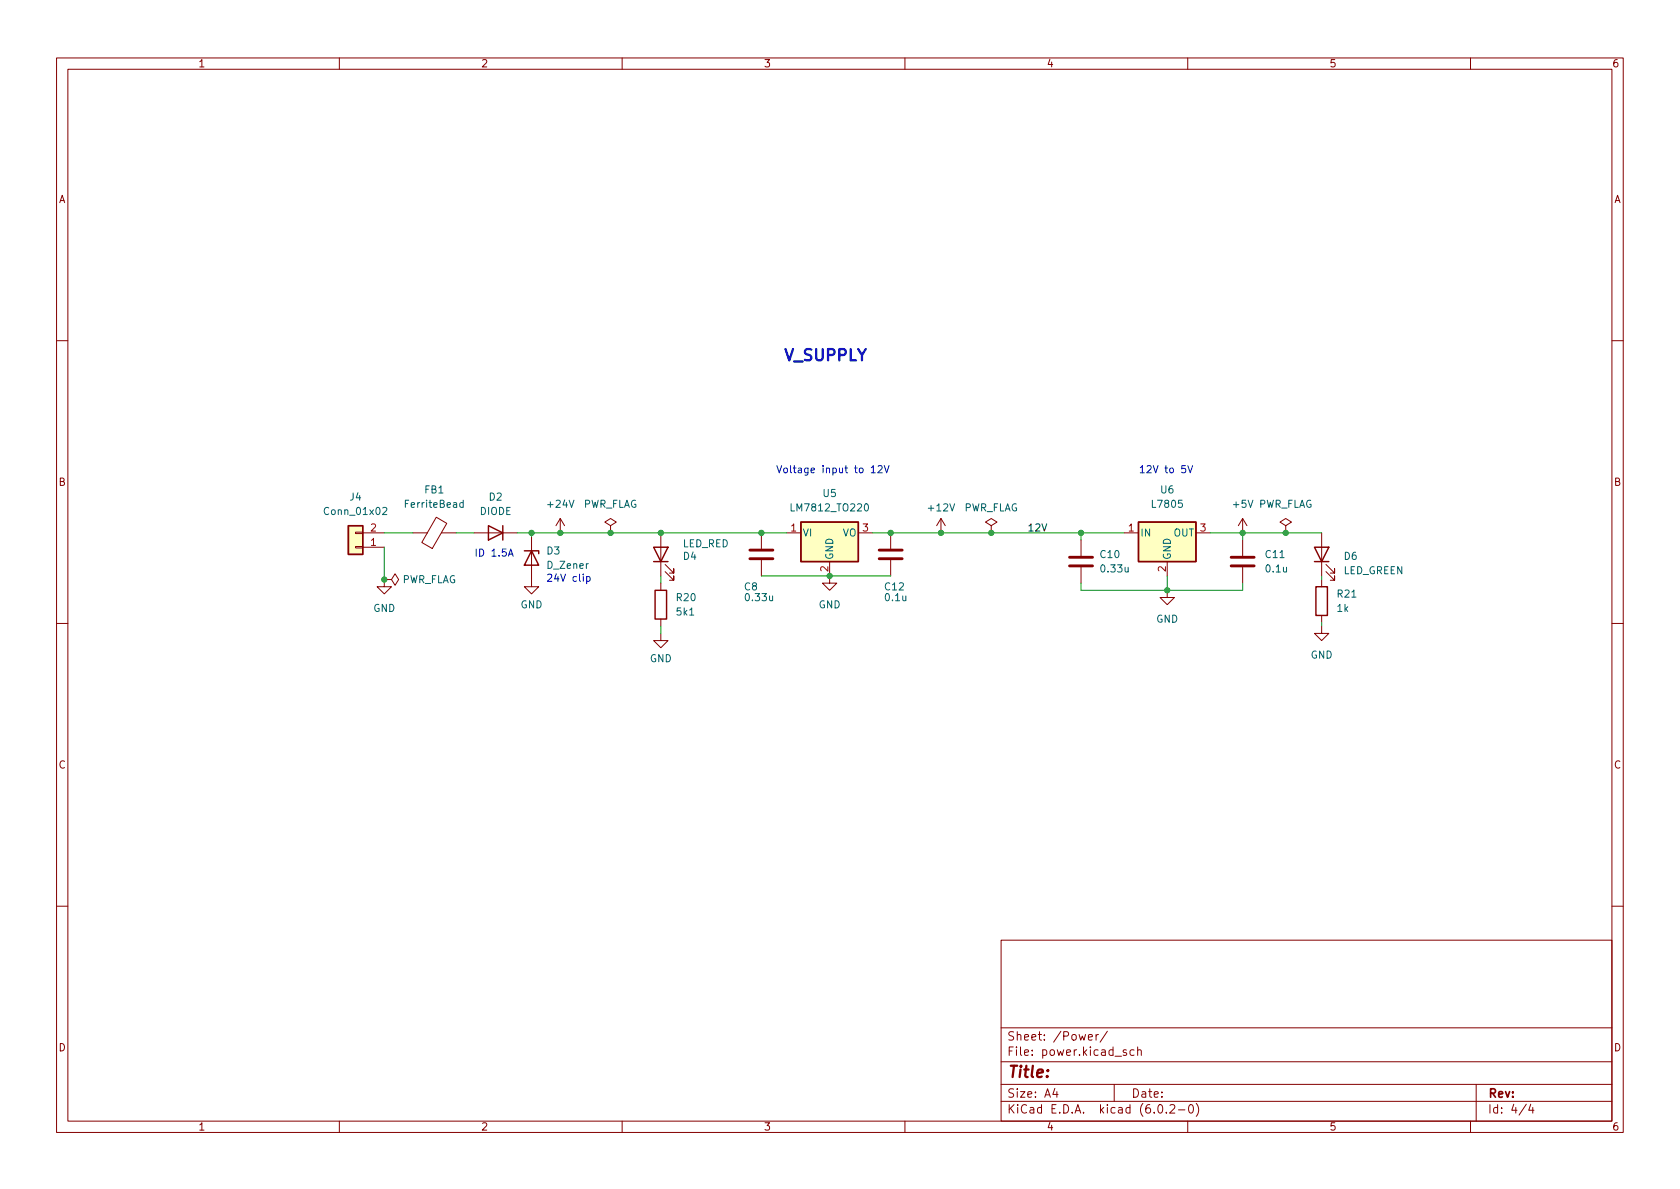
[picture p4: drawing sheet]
<svg xmlns="http://www.w3.org/2000/svg" width="297mm" height="210mm" viewBox="0 0 297 210" stroke-linecap="round" stroke-linejoin="round" font-family="sans-serif">
<g fill="none" stroke="#840000" stroke-width=".18">
<path d="M10 10.2h277v190.1h-277zM12 12.2h273v186.1h-273zM60 10.2v2M110 10.2v2M160 10.2v2M210 10.2v2M260 10.2v2M10 60.2h2M285 60.2h2M62.9 94.1h1.2v.3h-1.2zM62.9 96.6h1.2v.3h-1.2zM64.1 94.2h3.8"/>
<path d="M64.1 96.8h3.8M73 94.2h2.6M77.1 91.5l1.9 1.1-2.6 4.4-1.8-1.1zM78.1 94.2h2.5M83.8 94.2h7.6M94 94.9v8.9h1.2l-1.2 1.2-1.3-1.2h1.3M99.1 91.7l-.8 1.3M99.1 91.7v2.5M99.1 91.7l.7 1.3M107.9 93l1.1-.7-1.1-.6-1 .6 1 .7v1.2M107.9 94.2h.1M116.8 94.2v7.6"/>
<path d="M117.6 99.8l1.5 1.5v-.7v.7h-.7M134.6 94.2v2.8M134.6 99.1v2.7M139.1 94.2h2.5M146.7 99.3v3.8h1.3l-1.3 1.3-1.3-1.3h1.3M151.8 94.2h2.5M157.5 94.2v2.8M157.5 99.1v2.7M166.4 91.7l-.8 1.3M166.4 91.7v2.5M166.4 91.7l.7 1.3M175.3 93l1-.7-1-.6-1.1 .6 1.1 .7v1.2"/>
<path d="M175.3 94.2h.1M191.1 95.5v2.8M198.8 94.2h2.5M206.4 99.3v2.5M211.5 94.2h2.5M219.7 91.7v2.5M219.7 95.5v2.8M219.7 91.7l-.8 1.3M219.7 91.7l.8 1.3M227.3 93l1-.7-1-.6-1 .6 1 .7v1.2M227.3 94.2h.1M233.7 94.2v7.6"/>
<path d="M234.4 99.8l1.6 1.5v-.7v.7h-.8M10 110.2h2M67.9 102.5h1.3l.6-1 .7 1-.7 1-.6-1M67.9 102.5h.1M67.9 102.5v1.3h1.3l-1.3 1.2-1.2-1.2h1.2M116.8 112v1.3h1.3l-1.3 1.2-1.2-1.2h1.2M116.8 103.1v1.3M116.8 109.5v1.2M117.6 101.1l1.5 1.5v-.8v.8h-.7M191.1 100.3v2.8M206.4 104.4v1.3h1.2l-1.2 1.2-1.3-1.2h1.3M219.7 100.3v2.8"/>
<path d="M233.7 110.7v1.3h1.2l-1.2 1.3-1.3-1.3h1.3M233.7 102.5v1.3M233.7 108.8v1.3M234.4 101.1l1.6 1.5v-.8v.8h-.8M285 110.2h2M10 160.2h2M177 166.3h108v32h-108zM285 160.2h2M60 198.3v2M110 198.3v2M160 198.3v2M177 194.8h108"/>
<path d="M177 191.8h108M177 187.8h108M177 181.8h108M186.5 192.5l-.4 1h1M186.9 193v1M192.4 183.4l.7-.1v-.3l-.5-.1-.2 .2 .1 .8h.6M193.8 182.9v1M194.2 182.9l-.3 .1-.1 .2M195.8 182.4l-1.3 1.9M197 191.8v3M199.1 185.7l-.3-.1-.2 .2v.3l.5 .1v.4h-.5M200.5 185.7l-.4-.1-.3 .3v.4l.1 .3h.6"/>
<path d="M201.1 185.8l.3-.2 .3 .1 .1 .9M201.1 185.1v1.5M204.9 195.4l.2-.1a.81 .81 0 0 1 .6 .7 .81 .81 0 0 1-.3 .8h-.2a.81 .81 0 0 1-.6-.6 .81 .81 0 0 1 .3-.8zM206.2 196.7v.1M206.9 195.5l.5-.2 .2 .2 .1 .3-.9 1h.9M208.4 196.3h1.1M210 198.3v2M210.4 195.4l.1-.1a.81 .81 0 0 1 .6 .7 .81 .81 0 0 1-.3 .8h-.2a.81 .81 0 0 1-.5-.6 .81 .81 0 0 1 .3-.8zM211.5 195.1a1.72 1.72 0 0 1 0 2.3M260 198.3v2M261 191.8v6.5M269.9 195.3l-1.3 1.9"/>
<path d="M270.6 195.3l-.3 1h.9M271 195.8v1"/>
</g>
<g fill="none" stroke="#840000" stroke-width=".25">
<path d="M61.6 93h2.5v5h-2.5zM86.4 93l2.5 1.2-2.5 1.3zM88.9 93v2.5M92.7 97.4h2.5v.5M94 97.4l1.2 2.5h-2.5zM115.6 96.8h2.5l-1.3 2.5zM115.6 99.3h2.5M141.6 92.3h10.2v7h-10.2zM201.3 92.3h10.2v7h-10.2zM232.4 96.8h2.5l-1.2 2.5zM232.4 99.3h2.5M115.8 104.4h2.1v5.1h-2.1z"/>
<path d="M232.7 103.8h2v5h-2z"/>
</g>
<path d="M132.6 98.8h4.1M132.6 97.3h4.1M155.4 98.8h4.1M155.4 97.3h4.1M189.1 98.5h4.1M217.7 98.5h4M189.1 100.1h4.1M217.7 100.1h4" fill="none" stroke="#840000" stroke-width=".51"/>
<path d="M67.7 89.8l.5-.1 .2 .4-.8 .9h.8M81.9 88.9h-.4l-.2 .2 .1 .6h.5M81.9 88.5v1.2" fill="none" stroke="#006464" stroke-width=".18"/>
<g fill="#ffffc2" stroke="#ffffc2" stroke-width=".18">
<path d="M61.6 93h2.5v5h-2.5z"/>
<path d="M201.3 92.3h10.2v7h-10.2z"/>
<path d="M141.6 92.3h10.2v7h-10.2z"/>
</g>
<path d="M89.9 98.4l.4-1.3 .4 1.3M90 98h.6M154 82.7l.4-.4v1.3M154 83.6h.8M155.3 82.5l.4-.2 .3 .4-.8 .9h.8M156.3 82.3l.5 1.3 .4-1.3M209.6 82.3h-.6l-.1 .6 .2-.1 .4 .1 .2 .2-.1 .4-.2 .1-.5-.1M210 82.3l.4 1.3 .5-1.3M103.7 102h.4l.2 .2-.1 .5h-.5M103.7 102v1.2" fill="none" stroke="#0000c2" stroke-width=".18"/>
<g fill="none" stroke="#009600" stroke-width=".18">
<path d="M67.9 94.2h5.1M67.9 96.8v5.7M80.6 94.2h3.2M91.4 94.2h47.7M94 94.2v.7M154.3 94.2h44.5M191.1 94.2v1.3M214 94.2h19.7M219.7 94.2v1.3M116.8 101.8v1.3M116.8 110.7v1.3M134.6 101.8h22.9"/>
<path d="M191.1 103.1v1.3h28.6v-1.3M206.4 101.8v2.6M233.7 101.8v.7M233.7 110.1v.6"/>
</g>
<g fill="#009600" stroke="#009600" stroke-width=".18">
<circle cx="107.9" cy="94.2" r=".46"/>
<circle cx="116.8" cy="94.2" r=".46"/>
<circle cx="134.6" cy="94.2" r=".46"/>
<circle cx="67.9" cy="102.5" r=".46"/>
<circle cx="99.1" cy="94.2" r=".46"/>
<circle cx="94" cy="94.2" r=".46"/>
<circle cx="146.7" cy="101.8" r=".46"/>
<circle cx="206.4" cy="104.4" r=".46"/>
<circle cx="227.3" cy="94.2" r=".46"/>
<circle cx="219.7" cy="94.2" r=".46"/>
<circle cx="191.1" cy="94.2" r=".46"/>
<circle cx="175.3" cy="94.2" r=".46"/>
<circle cx="166.4" cy="94.2" r=".46"/>
<circle cx="157.5" cy="94.2" r=".46"/>
</g>
<text font-size="2.8" fill="#0000c2" x="138.4" y="63.8">V_SUPPLY</text>
<text font-size="2.8" fill="#840000" x="178" y="190.6">Title:</text>
<g font-size="2.1" fill="#840000">
<text x="178" y="184">Sheet: /Power/</text>
<text x="178" y="186.7">File: power.kicad_sch</text>
<text x="178" y="196.9">KiCad E.D.A. kicad (6.0.2-0)</text>
<text x="178" y="194.1">Size: A4</text>
<text x="200" y="194.1">Date:</text>
<text x="263" y="194.1">Rev:</text>
<text x="263" y="196.9">Id: 4/4</text>
</g>
<g font-size="1.8" fill="#840000">
<text x="35" y="11.9">1</text>
<text x="85" y="11.9">2</text>
<text x="135" y="11.9">3</text>
<text x="185" y="11.9">4</text>
<text x="235" y="11.9">5</text>
<text x="285" y="11.9">6</text>
<text x="10.3" y="35.9">A</text>
<text x="285.3" y="35.9">A</text>
<text x="10.3" y="85.9">B</text>
<text x="285.3" y="85.9">B</text>
<text x="10.3" y="135.9">C</text>
<text x="285.3" y="135.9">C</text>
<text x="10.3" y="185.9">D</text>
<text x="285.3" y="185.9">D</text>
<text x="35" y="199.9">1</text>
<text x="85" y="199.9">2</text>
<text x="135" y="199.9">3</text>
<text x="185" y="199.9">4</text>
<text x="235" y="199.9">5</text>
<text x="285" y="199.9">6</text>
</g>
<g font-size="1.8" fill="#0000c2">
<text x="137.2" y="83.7">Voltage input to 12V</text>
<text x="201.3" y="83.7">12V to 5V</text>
<text x="83.8" y="98.4">ID 1.5A</text>
<text x="96.5" y="102.9">24V clip</text>
</g>
<g font-size="1.8" fill="#006464">
<text x="61.9" y="88.5">J4</text>
<text x="71.9" y="89.8">FerriteBead</text>
<text x="75.1" y="87.2">FB1</text>
<text x="86.5" y="88.5">D2</text>
<text x="97" y="89.8">+24V</text>
<text x="103" y="89.8">PWR_FLAG</text>
<text x="145.6" y="87.9">U5</text>
<text x="203.9" y="89.8">L7805</text>
<text x="205.2" y="87.2">U6</text>
<text x="218.1" y="89.8">+5V PWR_FLAG</text>
<text x="57.7" y="91.1">Conn_01x02</text>
<text x="84.8" y="91.1">DIODE</text>
<text x="140.2" y="90.4">LM7812_TO220</text>
<text x="141.9" y="94.9">VI</text>
<text x="149" y="94.9">VO</text>
<text x="164.3" y="90.4">+12V</text>
<text x="170.3" y="90.4">PWR_FLAG</text>
<text x="201.5" y="94.9">IN</text>
<text x="207.5" y="94.9">OUT</text>
<text x="96.7" y="98">D3</text>
<text x="96.8" y="100.6">D_Zener</text>
<text x="120.7" y="96.8">LED_RED</text>
<text x="120.8" y="99">D4</text>
<text x="147.3" y="99.1" transform="rotate(-90 147.3 99.1)">GND</text>
<text x="194.6" y="98.7">C10</text>
<text x="194.8" y="101.2">0.33u</text>
<text x="207" y="99.1" transform="rotate(-90 207 99.1)">GND</text>
<text x="223.8" y="98.7">C11</text>
<text x="223.9" y="101.2">0.1u</text>
<text x="237.5" y="101.5">LED_GREEN</text>
<text x="237.7" y="99">D6</text>
<text x="71" y="103.1">PWR_FLAG</text>
<text x="92" y="107.6">GND</text>
<text x="119.7" y="106.3">R20</text>
<text x="131.6" y="104.4">C8</text>
<text x="132" y="106.3">0.33u</text>
<text x="144.7" y="107.6">GND</text>
<text x="156.5" y="104.4">C12</text>
<text x="156.6" y="106.3">0.1u</text>
<text x="236.5" y="105.7">R21</text>
<text x="66" y="108.2">GND</text>
<text x="119.7" y="108.8">5k1</text>
<text x="204.4" y="110.1">GND</text>
<text x="236.4" y="108.2">1k</text>
<text x="114.9" y="117.1">GND</text>
<text x="231.7" y="116.5">GND</text>
</g>
<g font-size="1.8" fill="#a90000">
<text x="65.5" y="94">2</text>
<text x="139.8" y="94">1</text>
<text x="152.5" y="94">3</text>
<text x="199.5" y="94">1</text>
<text x="212.2" y="94">3</text>
<text x="65.5" y="96.5">1</text>
<text x="146.4" y="101.1" transform="rotate(-90 146.4 101.1)">2</text>
<text x="206.1" y="101.1" transform="rotate(-90 206.1 101.1)">2</text>
</g>
<text font-size="1.8" fill="#0f0f0f" x="181.6" y="94">12V</text>
</svg>
